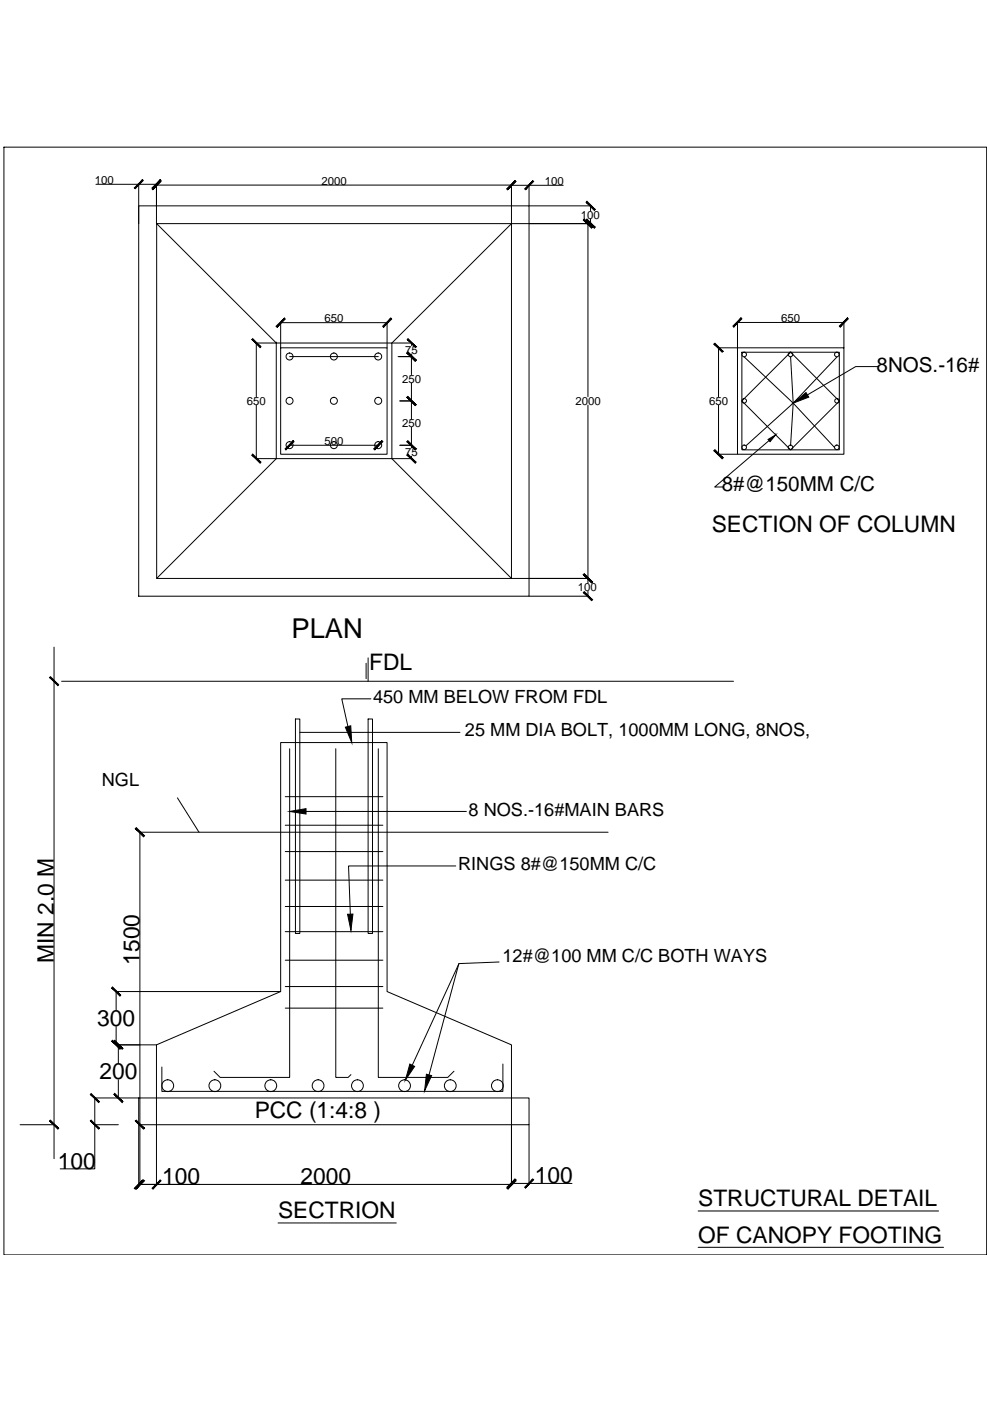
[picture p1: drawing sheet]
<svg xmlns="http://www.w3.org/2000/svg" width="210mm" height="297mm" viewBox="0 0 210 297" stroke-linecap="round" stroke-linejoin="round" font-family="sans-serif">
<!-- layer: 0 -->
<g fill="none" stroke="#000" stroke-width=".21">
<path d="M.8 31.2h208.4v234.9h-208.4zM20.3 39.1h9.1M112.2 39.3h7.2M29.4 43.6h82.8v82.8h-82.8zM29.4 47.4v-8.3h3.8v8.3M33.2 43.6v-4.4h75.2v8.2M33.2 47.4h75.2v75.2h-75.2zM33.2 47.4l25.4 25.3h-4.3v11.4M108.4 43.6v-4.3h3.8v4.3h13v1.1M108.4 47.4l-25.3 25.3h4.2v.6M124.7 47.4v36.7M125.2 46.4v1h-16.8"/>
<path d="M58.6 72.8h.1M58.6 72.7h24.5v24.5h-24.5zM59.5 73.7h22.6v22.6h-22.6zM59.5 73.7v-5.3h22.6v5.3M61.4 75.6h18.8M87.2 75.6v3.8M87.3 75.1v.5h-2.9M157.3 74.7h20.7v20.7h-20.7zM157.8 75.7l10.4 9.8 8.7 9.4M167.6 75.7l.6 9.8-.6 8.9M177.4 75.7l-9.2 9.8-10 9M178.9 73.7v-5.3h-22.5v5.3h22.5v22.6h-22.5v-22.6h-4.1v10.4"/>
<path d="M186.2 77.7h-4.8l-10.2 6M54.3 85.9v11.3h4.3M58.6 97.2l-25.4 25.4M61.4 94.4h18.8M84.8 85h2.4M84.8 94.4h2.4M87.2 96.7v.5h-4.1l25.3 25.4h16.3M87.2 81.2v7.7M87.2 90.6v4.4M124.7 85.9v37.7M152.3 85.9v10.4h4.1M157.3 85l10.3-10.3 10.4 10.3-10.4 10.4z"/>
<path d="M164.1 92.5l-12.6 10.8h1.9M164.5 92.2h.1M11.5 137.2v108.5M78 139.5v4.9M124.7 125.4v1h-12.5M13.1 144.4h142.4M61.4 158.8v69.6h-14.7l-1.3-1.3M62.6 152.4h1v45.5h-1zM63.6 155.3h33.9M71.2 158.8v69.6h2.6l.6-.6M77.6 140.6v3.3M78 152.4h1v45.5h-1z"/>
<path d="M78.6 148.2h-6.1l1.3 5.9M80.2 158.8v69.6h14.7l1.4-1.3M37.6 169.2l4.6 7.2h86.7M42.2 176.4h-12.5v74.7h78.7v-29.6l-26.3-11.3v-52.8h-22.6v52.8l-26.3 11.3v29.6h-3.8v-12.6M60.5 175h20.7M60.5 168.9h20.7M64.9 172h34M60.5 197.5h20.7M60.5 192.2h20.7M60.5 186.6h20.7M60.5 180.6h20.7M96.6 183.6h-22.7l.4 10.2"/>
<path d="M24.6 217.6v3.9h8.6M59.5 210.2h-34.9v3.9M60.5 213.7h20.7M60.5 209.2h20.7M60.5 203.6h20.7M97.3 204.4l-6.3 23.5M105.8 204l-8.5 .3-9.9 21.5M4.3 238.5h7.1M20.1 238.5v9.3h-7.3M25.1 232.8h-5v5.7h5M25.1 232.8h4.6M25.1 221.5v3.9"/>
<path d="M25.1 228.9v3.9M29.4 232.8h82.8v5.7h-82.8zM106.6 225.6v5.8h-72.3v-5.2M108.4 238.5v12.4h3.8v-12.4M33.2 251.1h9.1M59 259.3h25M112.2 250.9h9.1M148 256.8h51M148 264.5h52.1"/>
<circle cx="61.4" cy="75.6" r=".74"/>
<circle cx="70.8" cy="75.6" r=".74"/>
<circle cx="80.2" cy="75.6" r=".74"/>
<circle cx="157.8" cy="75.2" r=".49"/>
<circle cx="167.6" cy="75.2" r=".49"/>
<circle cx="177.4" cy="75.2" r=".49"/>
<circle cx="61.4" cy="94.4" r=".74"/>
<circle cx="61.4" cy="85" r=".74"/>
<circle cx="70.8" cy="94.4" r=".74"/>
<circle cx="70.8" cy="85" r=".74"/>
<circle cx="80.2" cy="94.4" r=".74"/>
<circle cx="80.2" cy="85" r=".74"/>
<circle cx="157.8" cy="94.8" r=".49"/>
<circle cx="157.8" cy="85" r=".49"/>
<circle cx="167.6" cy="94.8" r=".49"/>
<circle cx="177.4" cy="94.8" r=".49"/>
<circle cx="177.5" cy="85" r=".49"/>
<circle cx="35.6" cy="230.2" r="1.25"/>
<circle cx="45.6" cy="230.2" r="1.25"/>
<circle cx="57.4" cy="230.2" r="1.25"/>
<circle cx="67.4" cy="230.2" r="1.25"/>
<circle cx="75.8" cy="230.2" r="1.25"/>
<circle cx="85.8" cy="230.2" r="1.25"/>
<circle cx="95.5" cy="230.2" r="1.25"/>
<circle cx="105.5" cy="230.2" r="1.25"/>
</g>
<g fill="#000" stroke="#000" stroke-width=".21">
<path d="M162.8 93.2l1.7-1-1.2 1.4zM168.2 85.5l2.7-2.3 .6 1zM73.2 154.2l1.2-.3 .2 3.5zM61.4 172l3.5-.5v1.1zM73.7 193.8h1.1l-.4 3.5zM86.9 225.6l1 .5-1.9 2.9zM90.4 227.8l1.1 .2-1.5 3.3z"/>
<path d="M30.2 38.1l-1.6 1.9 1.8-1.7zM28.5 39.8l1.7-1.7-1.6 1.9z"/>
<path d="M32.2 39.8l.2 .2 1.6-1.9zM34 38.1l.1 .2-1.7 1.7z"/>
<path d="M34 38.3l-1.6 1.9 1.7-1.7zM32.2 40l1.8-1.7-1.6 1.9z"/>
<path d="M109.2 38.3l-1.6 1.9 1.8-1.7zM107.5 40l1.7-1.7-1.6 1.9z"/>
<path d="M107.5 40l.1 .2 1.6-1.9zM109.2 38.3l.2 .2-1.8 1.7z"/>
<path d="M111.2 40l.2 .2 1.6-1.9zM113 38.3l.1 .2-1.7 1.7z"/>
<path d="M124.4 46.4l-.1 .3 1.9 1.5zM124.3 46.7l1.9 1.5-.2 .2z"/>
<path d="M123.7 46.7l1.7 1.7 .2-.2zM123.7 46.7l.2-.3 1.7 1.8z"/>
<path d="M124.3 42.9l1.7 1.7 .2-.2zM124.4 42.7l1.8 1.7-1.9-1.5z"/>
<path d="M53.4 72l1.7 1.7 .2-.2zM53.4 72l.2-.2 1.7 1.7z"/>
<path d="M60.3 67.4l-1.6 2 1.8-1.8zM58.5 69.2l1.8-1.8-1.6 2z"/>
<path d="M81.1 69.2l.2 .2 1.6-2zM82.9 67.4l.1 .2-1.7 1.8z"/>
<path d="M86.5 74.6l-.2 .2 2 1.6zM86.3 74.8l2 1.6-.2 .2z"/>
<path d="M86.3 74.8l1.7 1.8 .2-.2zM86.3 74.8l.2-.2 1.7 1.8z"/>
<path d="M86.3 72l1.8 1.7 .2-.2zM86.3 72l.2-.2 1.8 1.7z"/>
<path d="M151.4 72.9l1.7 1.8 .2-.2zM151.4 72.9l.2-.1 1.7 1.7z"/>
<path d="M157.1 67.4l-1.5 1.9 1.7-1.7zM157.1 67.4l-1.5 1.9-.2-.2z"/>
<path d="M178 69.1l.1 .2 1.6-1.9zM179.7 67.4l.2 .2-1.8 1.7z"/>
<path d="M53.6 96.3l-.2 .2 1.9 1.5zM53.4 96.5l1.9 1.5-.2 .2z"/>
<path d="M62.2 93.4l-1.6 2 1.7-1.8zM62.2 93.4l-1.6 2-.2-.2z"/>
<path d="M81 93.4l-1.8 1.8 .2 .2zM81 93.4l.2 .2-1.8 1.8z"/>
<path d="M86.3 84.2l1.9 1.6-1.7-1.7zM86.3 84.2l1.9 1.6-.2 .2z"/>
<path d="M86.5 93.5l-.2 .1 1.9 1.6zM86.3 93.6l1.9 1.6-.2 .2z"/>
<path d="M86.5 96.3l-.2 .2 1.9 1.5zM86.3 96.5l1.9 1.5-.2 .2z"/>
<path d="M86.3 84.2l1.7 1.8 .2-.2zM86.3 84.2l.2-.1 1.7 1.7z"/>
<path d="M86.3 93.6l1.7 1.8 .2-.2zM86.5 93.5l1.7 1.7-1.9-1.6z"/>
<path d="M151.6 95.3l-.2 .2 1.9 1.6zM151.4 95.5l1.9 1.6-.2 .2z"/>
<path d="M123.7 121.8l1.9 1.6-1.7-1.7zM123.7 121.8l1.9 1.6-.2 .2z"/>
<path d="M123.7 125.6l1.9 1.6-1.7-1.8zM123.7 125.6l1.9 1.6-.2 .1z"/>
<path d="M123.7 121.8l1.7 1.8 .2-.2zM123.7 121.8l.2-.1 1.7 1.7z"/>
<path d="M10.5 143.6l1.8 1.8 .1-.2zM10.5 143.6l.2-.1 1.7 1.7z"/>
<path d="M28.7 175.7l1.7 1.7 .2-.2zM28.7 175.7l.2-.2 1.7 1.7z"/>
<path d="M23.7 209.5l1.7 1.7 .2-.2zM23.9 209.3l1.7 1.7-1.9-1.5z"/>
<path d="M10.5 237.7l1.9 1.5-1.7-1.7zM10.5 237.7l1.9 1.5-.1 .2z"/>
<path d="M19.2 237.7l1.9 1.5-1.8-1.7zM19.2 237.7l1.9 1.5-.2 .2z"/>
<path d="M19.2 232l1.7 1.8 .2-.2zM19.2 232l.1-.1 1.8 1.7z"/>
<path d="M23.9 220.6l-.2 .1 1.9 1.6zM23.7 220.7l1.9 1.6-.2 .2z"/>
<path d="M24.3 231.8l-.1 .2 1.9 1.6zM24.2 232l1.9 1.6-.2 .2z"/>
<path d="M24.2 220.7l1.7 1.8 .2-.2zM24.2 220.7l.1-.1 1.8 1.7z"/>
<path d="M28.7 237.7l1.9 1.5-1.7-1.7zM28.7 237.7l1.9 1.5-.2 .2z"/>
<path d="M30.2 250.2l-1.6 1.9 1.8-1.7zM30.2 250.2l-1.6 1.9-.1-.2z"/>
<path d="M30.4 250.2l-1.5 1.9 1.7-1.7zM30.4 250.2l-1.5 1.9-.2-.2z"/>
<path d="M32.2 251.9l.2 .2 1.6-1.9zM34 250.2l.1 .2-1.7 1.7z"/>
<path d="M107.5 251.9l.2 .2 1.5-1.9zM109.2 250.2l.2 .2-1.7 1.7z"/>
<path d="M109.2 250l-1.5 1.9 1.7-1.8zM109.2 250l-1.5 1.9-.2-.2z"/>
<path d="M111.2 251.7l.2 .2 1.6-1.9zM113 250l.1 .1-1.7 1.8z"/>
</g>
<text font-size="5.8" x="61.8" y="135.3">PLAN</text>
<g font-size="4.8">
<text x="150.9" y="112.7">SECTION OF COLUMN</text>
<text x="78.3" y="142.2">FDL</text>
<text x="11.4" y="204.1" transform="rotate(-90 11.4 204.1)">MIN 2.0 M</text>
<text x="29.6" y="204.5" transform="rotate(-90 29.6 204.5)">1500</text>
<text x="20.6" y="217.6">300</text>
<text x="21.1" y="228.9">200</text>
<text x="54" y="237.1">PCC (1:4:8 )</text>
<text x="12.3" y="247.8">100</text>
<text x="34.4" y="251.1">100</text>
<text x="63.7" y="251.1">2000</text>
<text x="113.4" y="250.9">100</text>
<text x="148" y="255.7">STRUCTURAL DETAIL</text>
<text x="59" y="258.3">SECTRION</text>
<text x="148" y="263.4">OF CANOPY FOOTING</text>
</g>
<g font-size="4.4">
<text x="185.9" y="79">8NOS.-16#</text>
<text x="153" y="104">8#@150MM C/C</text>
</g>
<g font-size="3.9">
<text x="79.1" y="149">450 MM BELOW FROM FDL</text>
<text x="98.6" y="156">25 MM DIA BOLT, 1000MM LONG, 8NOS,</text>
<text x="21.6" y="166.6">NGL</text>
<text x="99.3" y="173">8 NOS.-16#MAIN BARS</text>
<text x="97.1" y="184.5">RINGS 8#@150MM C/C</text>
<text x="106.5" y="204">12#@100 MM C/C BOTH WAYS</text>
</g>
<g font-size="2.4">
<text x="20.1" y="39">100</text>
<text x="68.1" y="39.2">2000</text>
<text x="115.5" y="39.2">100</text>
<text x="123.1" y="46.4">100</text>
<text x="68.8" y="68.4">650</text>
<text x="165.6" y="68.3">650</text>
<text x="85.9" y="75">75</text>
<text x="85.2" y="81.2">250</text>
<text x="52.4" y="85.9">650</text>
<text x="122" y="85.9">2000</text>
<text x="150.4" y="85.9">650</text>
<text x="68.8" y="94.4">500</text>
<text x="85.2" y="90.6">250</text>
<text x="85.9" y="96.7">75</text>
<text x="122.5" y="125.3">100</text>
</g>
</svg>
